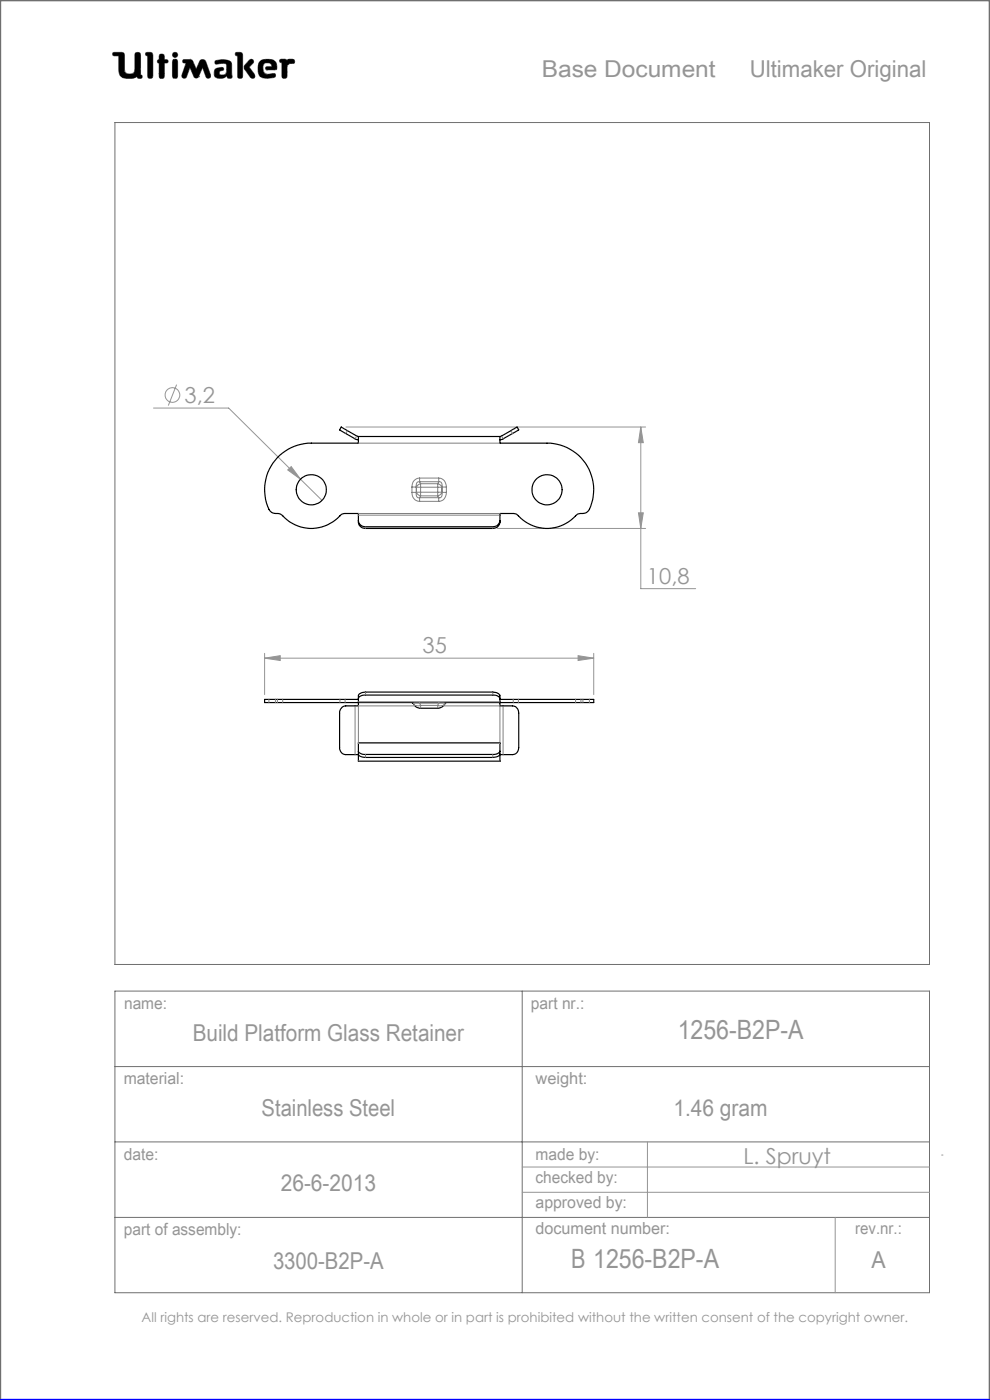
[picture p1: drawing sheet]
<svg xmlns="http://www.w3.org/2000/svg" width="210mm" height="297mm" viewBox="0 0 210 297" stroke-linecap="round" stroke-linejoin="round" font-family="sans-serif">
<g fill="none" stroke="#6f6f6f" stroke-width=".21">
<path d="M24 11.1h1.9l.4 .3 .2 3.9a1.51 1.51 0 0 0 2 0l.2-4a.77 .77 0 0 1 1 0l.1 4.6 .3 .1a.39 .39 0 0 1-.3 .6l-.6-.1-.1-.3a3.8 3.8 0 0 1-3 .3l-.6-.5-.2-.6-.1-3.6h-1a.39 .39 0 0 1-.3-.2 .39 .39 0 0 1 .1-.5zM31 11.1l1.2 .1 .2 .4-.1 4.8a.6 .6 0 0 1-.6 .2 .6 .6 0 0 1-.4-.5v-4.3l-.4-.1zM33.8 12.7v-1.1a.6 .6 0 0 1 .7-.1 .6 .6 0 0 1 .4 .5v.7h.6a.37 .37 0 0 1 0 .6l-.6 .1-.1 3.1a.6 .6 0 0 1-.6 .1 .6 .6 0 0 1-.4-.5v-2.7M33.8 12.7h.1M33.8 13.4h.1M33.8 15.7h.1M33.8 12.7h-.3l-.1 .3v.2l.4 .2M36.7 11.3l.4-.2 .4 .2 .2 .3-.2 .4-.4 .2-.4-.2-.1-.4zM36.8 12.6h.7l.2 .5v3l-.2 .5h-.7l-.2-.5v-3zM38.9 12.7l1.4-.1 .4 .2 .9 1.9 .7-1.6a.73 .73 0 0 1 .7-.5 .73 .73 0 0 1 .7 .5l1 2.8-.1 .5a.53 .53 0 0 1-.5 .2 .53 .53 0 0 1-.4-.3l-.7-2-1 2.1-.4 .2-.4-.2-.9-2.1-.7 2a.54 .54 0 0 1-.5 .3 .54 .54 0 0 1-.5-.2v-.5l.9-2.5-.7-.2zM42.1 16.3h.1M45.6 12.9a3.7 3.7 0 0 1 3.4 .3l.1 .5 .1 2.7a.64 .64 0 0 1-1-.2l-.1-.1a1.93 1.93 0 0 1-2.5 .2 1.32 1.32 0 0 1 .4-1.8l1-.2 .3 .1 .1 .2v.3a.73 .73 0 0 0-.9 .8 .98 .98 0 0 0 1.4 0l.2-.6-.1-1.5a2.59 2.59 0 0 0-2 0l-.4-.2z"/>
<path d="M50 11.1l1.3 .1 .2 .4-.1 4.8a.57 .57 0 0 1-.6 .2 .57 .57 0 0 1-.4-.5v-4.3l-.4-.1zM52.9 12.8l.4-.2 .4 .1 .1 .4-1 1.1 1.2 1.6 .1 .5-.2 .3h-.4a5.9 5.9 0 0 1-1.7-2.2l.1-.6zM55 13.3a2.62 2.62 0 0 1 3.5-.1l.2 1.1-.1 .5h-2l-.2-.1v-.5l1.3-.1-.2-.5a1.24 1.24 0 0 0-1.6 .1l-.1 1.1 .2 .6 .8 .4 1.5-.2 .1 .1v.6a3.8 3.8 0 0 1-3.3-.1 3.2 3.2 0 0 1-.1-2.9zM56.6 14.8h.1M59.4 12.6h1.2l.3 .3a1.21 1.21 0 0 1 1.5-.2v.7l-.9 .1-.6 .4-.1 2.5a.6 .6 0 0 1-.6 .2 .6 .6 0 0 1-.4-.5v-2.8l-.5-.2zM24.4 26h172.8v178.6h-172.8zM24.4 210.3h172.8v63.9h-172.8zM110.8 210.3v63.9M24.4 226.3h172.8M24.4 242.2h172.8M24.4 258.3h172.8"/>
</g>
<path d="M0 297v-297h210v297" fill="none" stroke="#6f6f6f" stroke-width=".5"/>
<g fill="none" stroke="#959595" stroke-width=".21">
<path d="M32.6 86.6h15.9l15.2 15.1M37.5 81.6l-1.8 4.4M61 99.7l.8-.7 1.9 2.7zM73.4 90.6h63.5M135.9 90.6l.6 3.3h-1.1zM135.9 90.6v34.3h11.7M63.7 101.7l4.6 4.4M105.5 112.1h31.4M135.4 108.8h1.1l-.6 3.3zM56.1 139.6l3.3-.5v1zM56.1 138.6v8.8M56.1 139.6h69.8"/>
<path d="M122.6 139.1l3.3 .5-3.3 .5zM125.9 138.6v8.8M110.8 247.6h86.4M110.8 252.9h86.4M137.3 242.2v16.1M177.2 258.3v15.9M199.7 245h.3"/>
<circle cx="36.6" cy="83.8" r="1.55"/>
</g>
<path d="M0 297h210" fill="none" stroke="#00f" stroke-width=".5"/>
<path d="M45.7 12.9l-.1 .5 .2 .2 1.2-.2 .9 .1 .2 .3-.1 1.4a.84 .84 0 0 1-.6 .7 .84 .84 0 0 1-.9-.3l.1-.4 .4-.2a.36 .36 0 0 0 .4-.4 .36 .36 0 0 0-.4-.3 1.23 1.23 0 0 0-1.6 1 1.07 1.07 0 0 0 .3 1.1 1.07 1.07 0 0 0 1.1 .2h.6l.3-.2a.28 .28 0 0 1 .4-.3 .28 .28 0 0 1 .2 .4 .57 .57 0 0 0 .6 .2 .57 .57 0 0 0 .3-.6l-.1-2.4a1.23 1.23 0 0 0-1.5-1zM50 11.1v.6l.4 .1v4.6l.3 .2h.5l.3-.3v-4.8l-.4-.4zM53 12.7l-1.2 1.3v.5l1.4 2 .6 .1 .2-.2v-.6l-1.2-1.6 1-.9v-.4l-.4-.3zM55.2 12.9a2.9 2.9 0 0 0 .1 3.4l.5 .2 1 .1 1.4-.2 .3-.2-.1-.5-.2-.1-1.4 .2-.6-.2-.3-.4-.1-.5a.99 .99 0 0 1 .7-1.3 .99 .99 0 0 1 1.2 .7l-1.2 .1-.2 .4 .3 .2h1.5a.51 .51 0 0 0 .6-.1 .51 .51 0 0 0 0-.6 1.62 1.62 0 0 0-2-1.5l-1.1 .1zM59.4 12.6l-.1 .6 .5 .1v3l.2 .3h.6l.3-.4v-2.3l.6-.4 .9-.1 .1-.5-.3-.3h-1l-.3 .3-.4-.3zM36.7 12.7l-.1 .3v3.4l.2 .2h.7l.2-.3v-3.4l-.2-.3zM36.6 11.6a.56 .56 0 0 0 1.1 0 .56 .56 0 0 0-1.1 0zM33.8 11.6v1.1l-.4 .2v.4l.4 .1v2.9l.2 .3h.5l.4-.4v-2.8l.7-.1 .1-.4-.3-.2h-.5v-.8l-.2-.4h-.6zM31 11.1l-.1 .6 .4 .1v4.5l.3 .3h.5l.3-.5v-4.7l-.4-.3zM38.8 12.7v.5l.7 .2-.9 2.5 .1 .6 .5 .1 .3-.2 .8-2.1 .9 2.1 .3 .2h.3l.3-.2 .9-2.1 .7 2.1 .6 .2 .4-.2v-.5l-1-2.8-.3-.4h-.7l-.3 .2-.8 1.8-.9-1.9-.4-.2zM24 11.2v.6h1.2v2.7a1.76 1.76 0 0 0 2.2 2.1h.9l.8-.4 .3 .4h.6l.2-.2-.1-.4-.3-.1v-4.4l-.4-.4h-.5l-.3 .4v3.4a.81 .81 0 0 1-1.1 .8h-.1a.86 .86 0 0 1-1-1.1l-.1-3.3-.4-.2z" fill-rule="evenodd" fill="#000"/>
<path d="M61 99.7l2.7 2-1.9-2.7zM135.9 90.6l.6 3.3h-1.1zM135.4 108.8h1.1l-.6 3.3zM122.6 139.1l3.3 .5-3.3 .5zM56.1 139.6l3.3-.5v1z" fill="#959595"/>
<g fill="none" stroke="#000" stroke-width=".25">
<path d="M76 92.6v1.4h-10a9.8 9.8 0 0 0-8.7 14.4 2.71 2.71 0 0 0 2 .6l.3 .1a8.4 8.4 0 0 0 12.9 0l.6-.2h2.9v1.9a1.46 1.46 0 0 0 1.5 1.3h27a1.46 1.46 0 0 0 1.5-1.3v-1.9l3.5 .1a8.6 8.6 0 0 0 10.6 2l1-.7 1.1-1a2.64 2.64 0 0 1 1.9-.4 2.36 2.36 0 0 0 1.4-2.2 9.8 9.8 0 0 0-9.5-12.7h-10v-1.4M76 92.6l-3.6-2-.4 .6 3.4 2 .6 .1M76 92.6h30M106 92.6l3.7-2 .3 .6-3.4 2-.6 .1M76 110.5a1.46 1.46 0 0 0 1.5 1.3h27a1.46 1.46 0 0 0 1.5-1.3M76 148.2a1.38 1.38 0 0 1 1.5-.7h27a1.38 1.38 0 0 1 1.5 .7M76 148.4h-19.9v.6h69.8v-.6h-19.9M76 159.4a1.49 1.49 0 0 0 1.5 .7h27a1.49 1.49 0 0 0 1.5-.7M76 160a1.43 1.43 0 0 0 1.5 .7h27a1.43 1.43 0 0 0 1.5-.7M76 157.6h30v3.9h-30zM87.4 149l.2 .2a1.7 1.7 0 0 0 1.6 1h3.7a2.43 2.43 0 0 0 1.7-1.1l.1-.1M76 160.1h-2.7a1.39 1.39 0 0 1-1.3-1.5v-7.3a1.46 1.46 0 0 1 1.3-1.5h2.1a.49 .49 0 0 0 .6-.2 .49 .49 0 0 0 0-.6v-1.4a1.45 1.45 0 0 1 1.5-.8h27a1.45 1.45 0 0 1 1.5 .8v1.4a.51 .51 0 0 0 .1 .7 .51 .51 0 0 0 .6 .1h2a1.46 1.46 0 0 1 1.3 1.5v7.3a1.39 1.39 0 0 1-1.3 1.5h-2.7"/>
<circle cx="66" cy="103.9" r="3.2"/>
<circle cx="116" cy="103.9" r="3.2"/>
</g>
<g fill="none" stroke="#808080" stroke-width=".21">
<path d="M73.7 91.4l-.4 .6M75.7 92.5l-.4 .6M76 94h30M106.4 92.5l.3 .6M108.4 91.4l.3 .6M76 109.3h30M76 108.9h30M77.5 111.8v.3M87.4 103.3h.9M87.4 104.5a1.71 1.71 0 0 0 1.6 1.9M87.4 104.5h.9M87.4 103.3v1.2"/>
<path d="M88.3 104.5a.74 .74 0 0 0 0 .7 .74 .74 0 0 0 .7 .4M88.3 103.3v1.2M88.3 103.3v.1M88.3 104.4a1.15 1.15 0 0 0 .9 .8M88.3 103.4h.9M88.3 104.4h.9M88.3 104.4v.1M88.3 103.4v1M89 102.2a.76 .76 0 0 0-.7 1.1M89 101.4a1.71 1.71 0 0 0-1.6 1.9M89 101.4v.8M89 105.6v.8"/>
<path d="M89 102.2h4.1M89 101.4h4.1M89 106.4h4.1M89 105.6h4.1M89 102.2l.2 .4M89.2 102.6l-.5 .3-.4 .5M89.2 102.6v.8M89.2 104.4v.8M89.2 105.2l-.2 .4M89.2 105.2h3.7M89.2 102.6h3.7M89.2 103.4v1"/>
<path d="M89.2 103.4h3.7M89.2 104.4h3.7M92.9 102.6l.5 .3 .3 .5M92.9 103.4h.8M92.9 104.4h.8M92.9 102.6v.8M92.9 104.4v.8M92.9 105.2l.2 .4M92.9 103.4v1M93.1 101.4v.8M93.1 101.4a1.71 1.71 0 0 1 1.6 1.9M93.1 105.6v.8"/>
<path d="M93.1 102.2a.76 .76 0 0 1 .7 1.1M93.1 102.2l-.2 .4M93.7 104.4a1.15 1.15 0 0 1-.8 .8M93.7 104.4l.1 .1M93.8 103.3h.9M93.8 104.5h.9M93.8 104.5a.74 .74 0 0 1 0 .7 .74 .74 0 0 1-.7 .4M93.8 103.3v1.2M93.8 103.3l-.1 .1M94.7 104.5a1.71 1.71 0 0 1-1.6 1.9M94.7 103.3v1.2M104.5 111.8v.3"/>
<path d="M57 148.4v.6M58.4 148.4v.6M58.8 148.4v.6M60 148.4v.6M72.1 148.4v.6M73.2 148.4v.6M75.3 149.8v10.3M76 148.9h30M76 157.7h30M77.5 146.8v.7M87.7 149.3a1.31 1.31 0 0 0 1.5 .3M88 149.8h-12v7.8"/>
<path d="M89 149.2h-1.3M89 149v.2M89 149.2h4.1M89 149.2l.2 .4M89.2 149.6v.6M89.2 149.6h3.7M92.9 149.6v.6M93.1 149.2h1.3M93.1 149v.2M93.1 149.2l-.2 .4M94.1 149.8h11.9v7.8M94.4 149.3a1.31 1.31 0 0 1-1.5 .3"/>
<path d="M104.5 146.8v.7M106.7 149.8v10.3M108.9 148.4v.6M110 148.4v.6M122.1 148.4v.6M123.2 148.4v.6M123.6 148.4v.6M125 148.4v.6M76 161.4h30M77.5 160.1v.6M104.5 160.1v.6"/>
</g>
<g font-size="5.6" fill="#959595">
<text x="143.8" y="220.3">1256-B2P-A</text>
<text x="121.1" y="269.1">B 1256-B2P-A</text>
</g>
<g font-size="4.9" fill="#959595">
<text x="114.9" y="16.3">Base Document</text>
<text x="159" y="16.3">Ultimaker Original</text>
<text x="40.9" y="220.9">Build Platform Glass Retainer</text>
<text x="55.5" y="236.7">Stainless Steel</text>
<text x="142.8" y="236.7">1.46 gram</text>
<text x="59.6" y="252.7">26-6-2013</text>
<text x="57.9" y="269.3">3300-B2P-A</text>
<text x="184.9" y="269.1">A</text>
</g>
<g font-size="4.7" fill="#959595">
<text x="39.2" y="85.5">3,2</text>
<text x="137.2" y="123.8">10,8</text>
<text x="89.6" y="138.6">35</text>
<text x="157.7" y="246.9">L. Spruyt</text>
</g>
<g font-size="3.5" fill="#959595">
<text x="26.3" y="214.1">name:</text>
<text x="112.6" y="214">part nr.:</text>
<text x="26.2" y="229.9">material:</text>
<text x="113.6" y="229.9">weight:</text>
<text x="26.3" y="246">date:</text>
<text x="113.6" y="246">made by:</text>
<text x="113.6" y="251.1">checked by:</text>
<text x="113.6" y="256.3">approved by:</text>
<text x="26.3" y="262">part of assembly:</text>
<text x="113.6" y="261.8">document number:</text>
<text x="181.4" y="261.9">rev.nr.:</text>
</g>
<text font-size="2.8" fill="#959595" x="30" y="280.4">All rights are reserved. Reproduction in whole or in part is prohibited without the written consent of the copyright owner.</text>
</svg>
